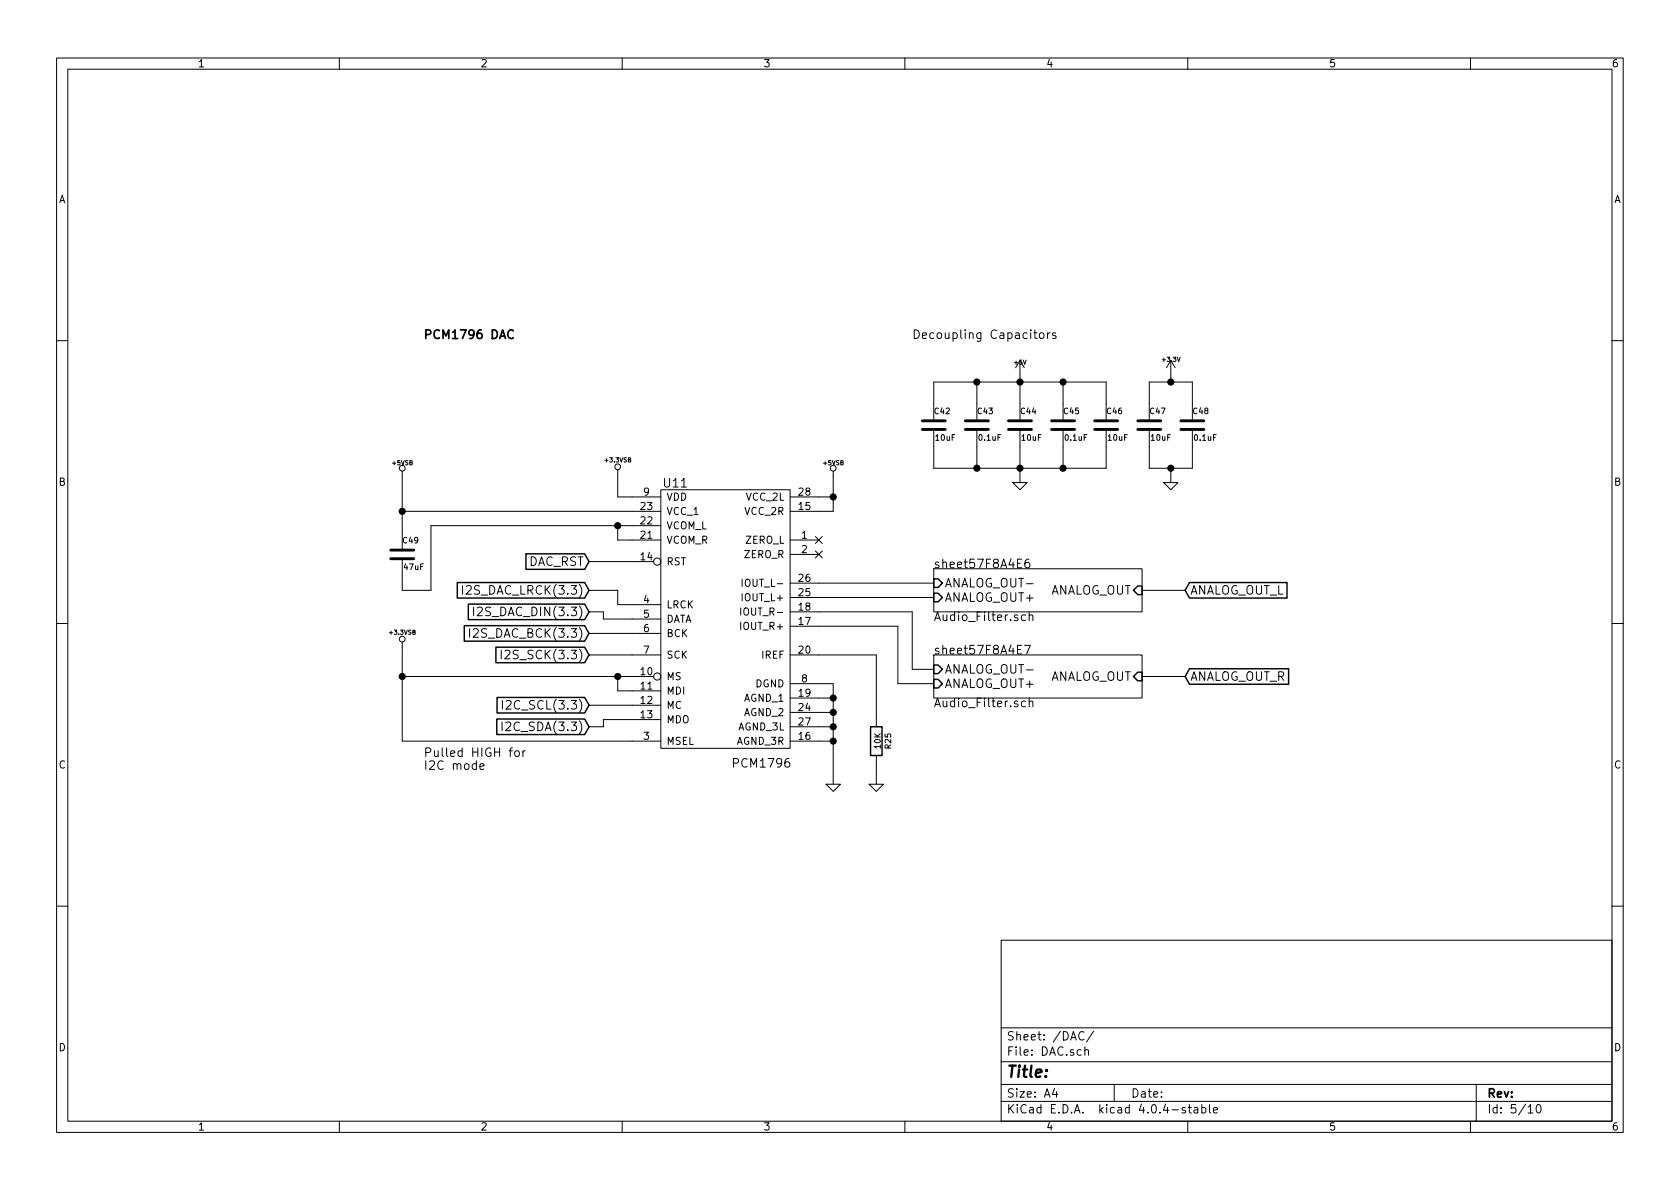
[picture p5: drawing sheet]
EESchema Schematic File Version 2
LIBS:museV2-rescue
LIBS:IntelEdisonBlockTemplate-cache
LIBS:74xgxx
LIBS:ac-dc
LIBS:actel
LIBS:adc-dac
LIBS:analog_switches
LIBS:atmel
LIBS:audio
LIBS:brooktre
LIBS:cmos_ieee
LIBS:conn
LIBS:contrib
LIBS:cypress
LIBS:dc-dc
LIBS:device
LIBS:digital-audio
LIBS:display
LIBS:dsp
LIBS:elec-unifil
LIBS:ftdi
LIBS:gennum
LIBS:graphic
LIBS:hc11
LIBS:intel
LIBS:interface
LIBS:ir
LIBS:linear
LIBS:logo
LIBS:memory
LIBS:microchip_pic10mcu
LIBS:microchip_pic12mcu
LIBS:microchip_pic16mcu
LIBS:microchip_pic18mcu
LIBS:microchip
LIBS:microchip1
LIBS:microcontrollers
LIBS:motorola
LIBS:msp430
LIBS:nxp_armmcu
LIBS:opto
LIBS:power
LIBS:philips
LIBS:powerint
LIBS:pspice
LIBS:references
LIBS:regul
LIBS:relays
LIBS:sensors
LIBS:siliconi
LIBS:special
LIBS:stm8
LIBS:stm32
LIBS:supertex
LIBS:texas
LIBS:transf
LIBS:transistors
LIBS:ttl_ieee
LIBS:valves
LIBS:video
LIBS:xilinx
LIBS:atx24
LIBS:muse-cache
LIBS:museV2-cache
EELAYER 25 0
EELAYER END
$Descr A4 11693 8268
encoding utf-8
Sheet 5 10
Title ""
Date ""
Rev ""
Comp ""
Comment1 ""
Comment2 ""
Comment3 ""
Comment4 ""
$EndDescr
Text Notes 2950 5350 0    60   ~ 0
Pulled HIGH for\nI2C mode
$Comp
L GND-RESCUE-museV2-RESCUE-museV2 #PWR074
U 1 1
P 8150 3350
F 0 "#PWR074" H 8150 3350 30  0001 C CNN
F 1 "GND" H 8150 3280 30  0001 C CNN
F 2 "" H 8150 3350 60  0000 C CNN
F 3 "" H 8150 3350 60  0000 C CNN
	1    8150 3350
	1    0    0    -1  
$EndComp
$Comp
L C-RESCUE-museV2 C48
U 1 1
P 8300 2950
F 0 "C48" H 8300 3050 40  0000 L CNN
F 1 "0.1uF" H 8306 2865 40  0000 L CNN
F 2 "" H 8338 2800 30  0000 C CNN
F 3 "" H 8300 2950 60  0000 C CNN
	1    8300 2950
	1    0    0    -1  
$EndComp
$Comp
L C-RESCUE-museV2 C47
U 1 1
P 8000 2950
F 0 "C47" H 8000 3050 40  0000 L CNN
F 1 "10uF" H 8006 2865 40  0000 L CNN
F 2 "" H 8038 2800 30  0000 C CNN
F 3 "" H 8000 2950 60  0000 C CNN
	1    8000 2950
	1    0    0    -1  
$EndComp
$Comp
L +3.3V-RESCUE-museV2 #PWR075
U 1 1
P 8150 2600
F 0 "#PWR075" H 8150 2560 30  0001 C CNN
F 1 "+3.3V" H 8150 2710 30  0000 C CNN
F 2 "" H 8150 2600 60  0000 C CNN
F 3 "" H 8150 2600 60  0000 C CNN
	1    8150 2600
	1    0    0    -1  
$EndComp
$Comp
L +5V #PWR076
U 1 1
P 7100 2600
F 0 "#PWR076" H 7100 2690 20  0001 C CNN
F 1 "+5V" H 7100 2690 30  0000 C CNN
F 2 "" H 7100 2600 60  0000 C CNN
F 3 "" H 7100 2600 60  0000 C CNN
	1    7100 2600
	1    0    0    -1  
$EndComp
Text Notes 6350 2350 0    60   ~ 0
Decoupling Capacitors
$Comp
L GND-RESCUE-museV2-RESCUE-museV2 #PWR077
U 1 1
P 7100 3350
F 0 "#PWR077" H 7100 3350 30  0001 C CNN
F 1 "GND" H 7100 3280 30  0001 C CNN
F 2 "" H 7100 3350 60  0000 C CNN
F 3 "" H 7100 3350 60  0000 C CNN
	1    7100 3350
	1    0    0    -1  
$EndComp
$Comp
L C-RESCUE-museV2 C46
U 1 1
P 7700 2950
F 0 "C46" H 7700 3050 40  0000 L CNN
F 1 "10uF" H 7706 2865 40  0000 L CNN
F 2 "" H 7738 2800 30  0000 C CNN
F 3 "" H 7700 2950 60  0000 C CNN
	1    7700 2950
	1    0    0    -1  
$EndComp
$Comp
L C-RESCUE-museV2 C45
U 1 1
P 7400 2950
F 0 "C45" H 7400 3050 40  0000 L CNN
F 1 "0.1uF" H 7406 2865 40  0000 L CNN
F 2 "" H 7438 2800 30  0000 C CNN
F 3 "" H 7400 2950 60  0000 C CNN
	1    7400 2950
	1    0    0    -1  
$EndComp
$Comp
L C-RESCUE-museV2 C44
U 1 1
P 7100 2950
F 0 "C44" H 7100 3050 40  0000 L CNN
F 1 "10uF" H 7106 2865 40  0000 L CNN
F 2 "" H 7138 2800 30  0000 C CNN
F 3 "" H 7100 2950 60  0000 C CNN
	1    7100 2950
	1    0    0    -1  
$EndComp
$Comp
L C-RESCUE-museV2 C43
U 1 1
P 6800 2950
F 0 "C43" H 6800 3050 40  0000 L CNN
F 1 "0.1uF" H 6806 2865 40  0000 L CNN
F 2 "" H 6838 2800 30  0000 C CNN
F 3 "" H 6800 2950 60  0000 C CNN
	1    6800 2950
	1    0    0    -1  
$EndComp
$Comp
L C-RESCUE-museV2 C42
U 1 1
P 6500 2950
F 0 "C42" H 6500 3050 40  0000 L CNN
F 1 "10uF" H 6506 2865 40  0000 L CNN
F 2 "" H 6538 2800 30  0000 C CNN
F 3 "" H 6500 2950 60  0000 C CNN
	1    6500 2950
	1    0    0    -1  
$EndComp
$Sheet
S 6500 3950 1450 300 
U 57F8A539
F0 "sheet57F8A4E6" 60
F1 "Audio_Filter.sch" 60
F2 "ANALOG_OUT-" I L 6500 4050 60 
F3 "ANALOG_OUT+" I L 6500 4150 60 
F4 "ANALOG_OUT" I R 7950 4100 60 
$EndSheet
$Sheet
S 6500 4550 1450 300 
U 57F8A547
F0 "sheet57F8A4E7" 60
F1 "Audio_Filter.sch" 60
F2 "ANALOG_OUT-" I L 6500 4650 60 
F3 "ANALOG_OUT+" I L 6500 4750 60 
F4 "ANALOG_OUT" I R 7950 4700 60 
$EndSheet
$Comp
L PCM1796 U11
U 1 1
P 4600 3400
F 0 "U11" H 4700 3450 60  0000 C CNN
F 1 "PCM1796" H 5300 1500 60  0000 C CNN
F 2 "" H 4600 3400 60  0000 C CNN
F 3 "" H 4600 3400 60  0000 C CNN
	1    4600 3400
	1    0    0    -1  
$EndComp
$Comp
L GND-RESCUE-museV2-RESCUE-museV2 #PWR078
U 1 1
P 6100 5450
F 0 "#PWR078" H 6100 5450 30  0001 C CNN
F 1 "GND" H 6100 5380 30  0001 C CNN
F 2 "" H 6100 5450 60  0000 C CNN
F 3 "" H 6100 5450 60  0000 C CNN
	1    6100 5450
	1    0    0    -1  
$EndComp
$Comp
L R-RESCUE-museV2 R25
U 1 1
P 6100 5150
F 0 "R25" V 6180 5150 40  0000 C CNN
F 1 "10K" V 6107 5151 40  0000 C CNN
F 2 "" V 6030 5150 30  0000 C CNN
F 3 "" H 6100 5150 30  0000 C CNN
	1    6100 5150
	1    0    0    -1  
$EndComp
$Comp
L GND-RESCUE-museV2-RESCUE-museV2 #PWR079
U 1 1
P 5800 5450
F 0 "#PWR079" H 5800 5450 30  0001 C CNN
F 1 "GND" H 5800 5380 30  0001 C CNN
F 2 "" H 5800 5450 60  0000 C CNN
F 3 "" H 5800 5450 60  0000 C CNN
	1    5800 5450
	1    0    0    -1  
$EndComp
$Comp
L C-RESCUE-museV2 C49
U 1 1
P 2800 3850
F 0 "C49" H 2800 3950 40  0000 L CNN
F 1 "47uF" H 2806 3765 40  0000 L CNN
F 2 "" H 2838 3700 30  0000 C CNN
F 3 "" H 2800 3850 60  0000 C CNN
	1    2800 3850
	1    0    0    -1  
$EndComp
Text Notes 2950 2350 0    60   ~ 12
PCM1796 DAC
$Comp
L +3.3VSB #PWR080
U 1 1
P 4300 3300
F 0 "#PWR080" H 4300 3260 30  0001 C CNN
F 1 "+3.3VSB" H 4300 3410 30  0000 C CNN
F 2 "" H 4300 3300 60  0000 C CNN
F 3 "" H 4300 3300 60  0000 C CNN
	1    4300 3300
	1    0    0    -1  
$EndComp
$Comp
L +5VSB #PWR081
U 1 1
P 2800 3300
F 0 "#PWR081" H 2800 3390 20  0001 C CNN
F 1 "+5VSB" H 2800 3390 30  0000 C CNN
F 2 "" H 2800 3300 60  0000 C CNN
F 3 "" H 2800 3300 60  0000 C CNN
	1    2800 3300
	1    0    0    -1  
$EndComp
$Comp
L +5VSB #PWR082
U 1 1
P 5800 3300
F 0 "#PWR082" H 5800 3390 20  0001 C CNN
F 1 "+5VSB" H 5800 3390 30  0000 C CNN
F 2 "" H 5800 3300 60  0000 C CNN
F 3 "" H 5800 3300 60  0000 C CNN
	1    5800 3300
	1    0    0    -1  
$EndComp
NoConn ~ 5700 3750
NoConn ~ 5700 3850
$Comp
L +3.3VSB #PWR083
U 1 1
P 2800 4500
F 0 "#PWR083" H 2800 4460 30  0001 C CNN
F 1 "+3.3VSB" H 2800 4610 30  0000 C CNN
F 2 "" H 2800 4500 60  0000 C CNN
F 3 "" H 2800 4500 60  0000 C CNN
	1    2800 4500
	1    0    0    -1  
$EndComp
Text GLabel 4100 3900 0    60   Input ~ 0
DAC_RST
Text GLabel 4100 4100 0    60   Input ~ 0
I2S_DAC_LRCK(3.3)
Text GLabel 4100 4250 0    60   Input ~ 0
I2S_DAC_DIN(3.3)
Text GLabel 4100 4400 0    60   Input ~ 0
I2S_DAC_BCK(3.3)
Text GLabel 4100 4550 0    60   Input ~ 0
I2S_SCK(3.3)
Text GLabel 4100 4900 0    60   Input ~ 0
I2C_SCL(3.3)
Text GLabel 4100 5050 0    60   Input ~ 0
I2C_SDA(3.3)
Wire Wire Line
	4300 3300 4300 3450
Wire Wire Line
	4300 3450 4400 3450
Wire Wire Line
	2800 3300 2800 3700
Connection ~ 2800 3550
Wire Wire Line
	3000 3650 3000 4100
Wire Wire Line
	3000 3650 4400 3650
Wire Wire Line
	3000 4100 2800 4100
Wire Wire Line
	2800 4100 2800 4000
Wire Wire Line
	5700 4050 6500 4050
Wire Wire Line
	4100 3900 4400 3900
Wire Wire Line
	4400 4200 4300 4200
Wire Wire Line
	4200 4300 4400 4300
Wire Wire Line
	4400 4400 4100 4400
Wire Wire Line
	4400 4550 4100 4550
Wire Wire Line
	5800 4750 5800 5450
Wire Wire Line
	5800 5150 5700 5150
Wire Wire Line
	5800 5050 5700 5050
Connection ~ 5800 5150
Wire Wire Line
	6100 4550 6100 5000
Wire Wire Line
	6100 5300 6100 5450
Wire Wire Line
	5700 4150 6500 4150
Wire Wire Line
	6350 4250 5700 4250
Wire Wire Line
	5700 4350 6250 4350
Wire Wire Line
	5800 3550 5700 3550
Wire Wire Line
	5800 3300 5800 3550
Wire Wire Line
	5700 3450 5800 3450
Connection ~ 5800 3450
Wire Wire Line
	5700 4550 6100 4550
Wire Wire Line
	5800 4950 5700 4950
Connection ~ 5800 5050
Wire Wire Line
	5700 4850 5800 4850
Connection ~ 5800 4950
Wire Wire Line
	5700 4750 5800 4750
Connection ~ 5800 4850
Wire Wire Line
	2800 3550 4400 3550
Wire Wire Line
	6250 4350 6250 4750
Wire Wire Line
	6250 4750 6500 4750
Wire Wire Line
	6500 4650 6350 4650
Wire Wire Line
	6350 4650 6350 4250
Wire Wire Line
	7950 4700 8250 4700
Wire Wire Line
	7950 4100 8250 4100
Wire Wire Line
	7100 2600 7100 2800
Wire Wire Line
	6500 2650 7700 2650
Wire Wire Line
	6800 2650 6800 2800
Connection ~ 7100 2650
Wire Wire Line
	6500 2650 6500 2800
Connection ~ 6800 2650
Wire Wire Line
	7400 2650 7400 2800
Connection ~ 7400 2650
Wire Wire Line
	6500 3250 7700 3250
Wire Wire Line
	7400 3100 7400 3250
Connection ~ 7400 3250
Wire Wire Line
	7100 3100 7100 3350
Wire Wire Line
	6800 3100 6800 3250
Connection ~ 7100 3250
Wire Wire Line
	6500 3250 6500 3100
Connection ~ 6800 3250
Wire Wire Line
	7700 3250 7700 3100
Wire Wire Line
	7700 2650 7700 2800
Wire Wire Line
	8000 2650 8000 2800
Wire Wire Line
	8000 2650 8300 2650
Wire Wire Line
	8150 2650 8150 2600
Wire Wire Line
	8300 2650 8300 2800
Connection ~ 8150 2650
Wire Wire Line
	8000 3100 8000 3250
Wire Wire Line
	8000 3250 8300 3250
Wire Wire Line
	8150 3250 8150 3350
Wire Wire Line
	8300 3250 8300 3100
Connection ~ 8150 3250
Wire Wire Line
	2800 4500 2800 5150
Connection ~ 2800 4700
Wire Wire Line
	4200 4300 4200 4250
Wire Wire Line
	4200 4250 4100 4250
Wire Wire Line
	4300 4200 4300 4100
Wire Wire Line
	4300 4100 4100 4100
Wire Wire Line
	4400 3750 4300 3750
Wire Wire Line
	4300 3750 4300 3650
Connection ~ 4300 3650
Wire Wire Line
	4100 4900 4400 4900
Wire Wire Line
	4100 5050 4200 5050
Wire Wire Line
	4200 5050 4200 5000
Wire Wire Line
	4200 5000 4400 5000
Wire Wire Line
	4400 4800 4300 4800
Wire Wire Line
	4300 4800 4300 4700
Connection ~ 4300 4700
Wire Wire Line
	2800 5150 4400 5150
Wire Wire Line
	2800 4700 4400 4700
Text GLabel 8250 4100 2    60   Input ~ 0
ANALOG_OUT_L
Text GLabel 8250 4700 2    60   Input ~ 0
ANALOG_OUT_R
$EndSCHEMATC
